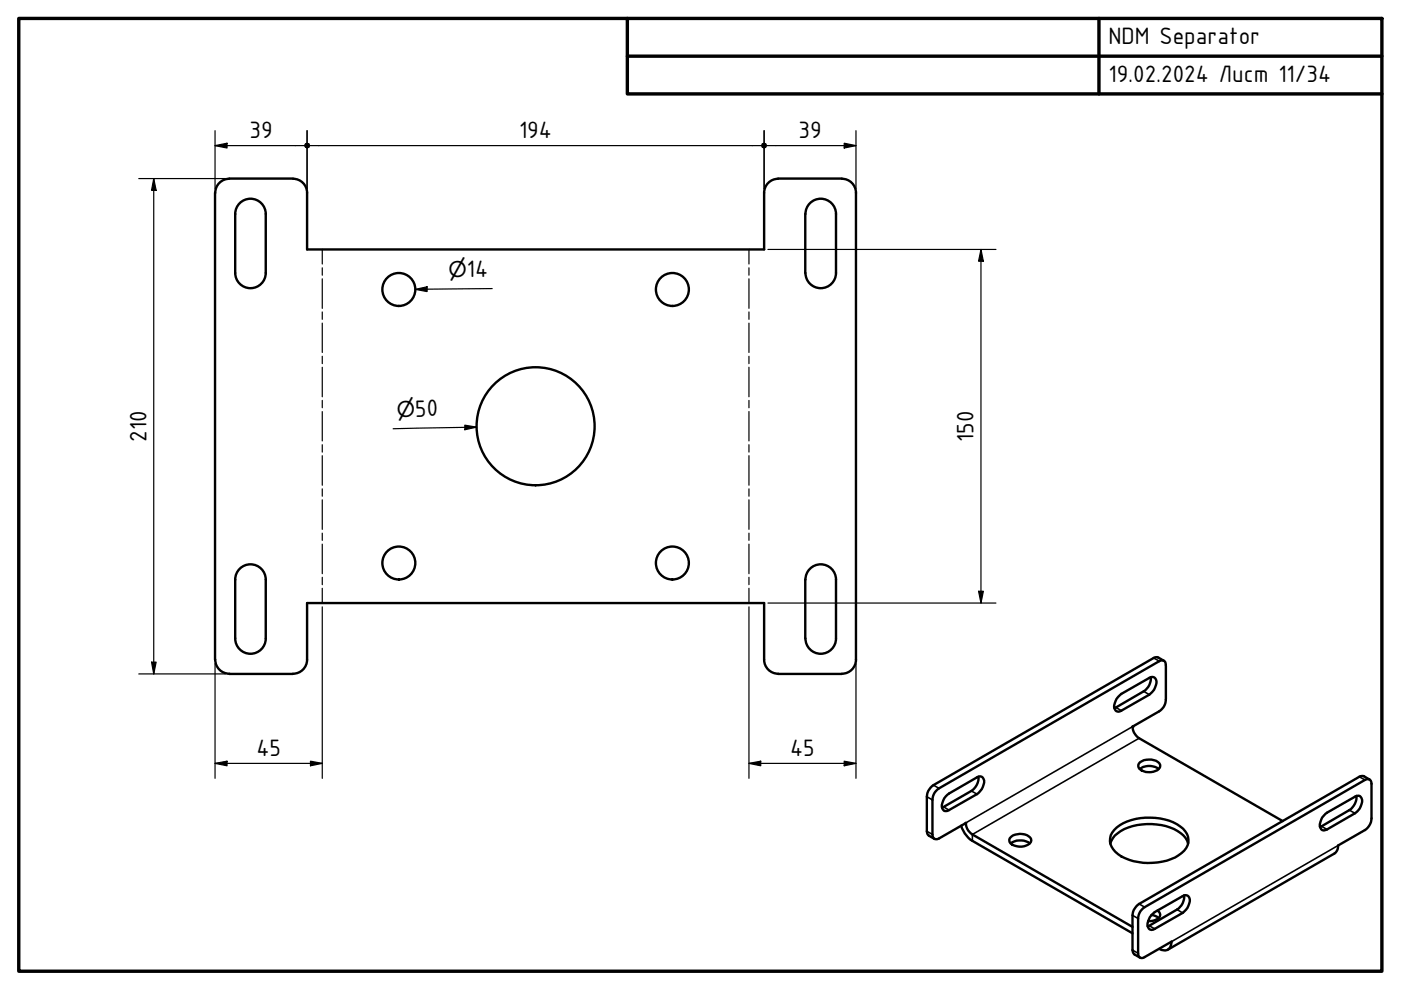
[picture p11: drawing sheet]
<svg xmlns="http://www.w3.org/2000/svg" width="297mm" height="210mm" viewBox="0 0 297 210" stroke-linecap="round" stroke-linejoin="round" font-family="sans-serif">
<!-- layer: Visible (ISO) -->
<g fill="none" stroke="#000" stroke-width=".51">
<path d="M48.6 37.9h13.5M48.6 37.9a2.98 2.98 0 0 0-3 3M165 37.9h13.5M165 37.9a2.98 2.98 0 0 0-3 3v12h-96.9v-12a2.98 2.98 0 0 0-3-3M178.5 37.9a2.98 2.98 0 0 1 3 3v99a2.98 2.98 0 0 1-3 2.9M45.6 40.9v99M50.8 43.1a3.2 3.2 0 0 1 3.5-.7 3.2 3.2 0 0 1 2 3v12.5a3.2 3.2 0 0 1-3.2 3.2 3.2 3.2 0 0 1-3.2-3.2v-12.5a3.2 3.2 0 0 1 .9-2.3zM170.7 45.4v12.5M170.8 45.4a3.2 3.2 0 0 1 3.2-3.3 3.2 3.2 0 0 1 3.2 3.3v12.5a3.2 3.2 0 0 1-3.2 3.2 3.2 3.2 0 0 1-3.2-3.2M45.6 139.9a2.98 2.98 0 0 0 3 2.9M50.8 120.6a3.2 3.2 0 0 1 3.5-.7 3.2 3.2 0 0 1 2 3v12.5a3.2 3.2 0 0 1-3.2 3.2 3.2 3.2 0 0 1-3.2-3.2v-12.5a3.2 3.2 0 0 1 .9-2.3zM170.7 122.9v12.5"/>
<path d="M170.8 122.9a3.2 3.2 0 0 1 3.2-3.3 3.2 3.2 0 0 1 3.2 3.3v12.5a3.2 3.2 0 0 1-3.2 3.2 3.2 3.2 0 0 1-3.2-3.2M48.6 142.9h13.5M62.1 142.8a2.98 2.98 0 0 0 3-2.9v-12h96.9v12a2.98 2.98 0 0 0 3 2.9M165 142.9h13.5M237.1 147.8l.6-.7 6-3.4a1.06 1.06 0 0 1 1.3 .2 1.06 1.06 0 0 1 .1 1.4 3.3 3.3 0 0 1-1.4 2l-6 3.4a1.06 1.06 0 0 1-1.3-.2 1.06 1.06 0 0 1-.1-1.4zM244 143.6a3.1 3.1 0 0 1-1.5 3l-6.2 3.5M246.8 140.1l-1.4-.8-.8 .2-47 27.2-.8 1-.2 .8-.1 7.7 .1 .6 .3 .4 1.2 .7M200.5 168.8l.7-.6 5.9-3.4a1.06 1.06 0 0 1 1.4 .2 1.06 1.06 0 0 1 0 1.4 3.3 3.3 0 0 1-1.4 2l-5.9 3.4a1.06 1.06 0 0 1-1.4-.2 1.06 1.06 0 0 1 0-1.4zM203.8 175.1l.8 1.6 1.1 1.3 34.4 19.9M204.8 174.5h.1M204.8 174.5l.1 .8 .4 .8 .9 .8 33.9 19.6M207.4 164.7a3.3 3.3 0 0 1-1.4 3l-6.3 3.6"/>
<path d="M214.3 178.8a3.5 3.5 0 0 1 4 0M214.4 177.4a3.1 3.1 0 0 1 4.2 .5 1.46 1.46 0 0 1-1.4 1.5 2.67 2.67 0 0 1-3.2-1.1l.1-.6zM235.4 178.8a6.3 6.3 0 0 1 4.8-3.7 12 12 0 0 1 10.7 2l.5 .6 .5 1.1M236.8 175.4a12.4 12.4 0 0 1 13.4-.2 3.4 3.4 0 0 1 1.8 3.2 3.4 3.4 0 0 1-2.1 2.9 12.6 12.6 0 0 1-12.8-.2 3.3 3.3 0 0 1-.3-5.7zM241.6 163a3.5 3.5 0 0 1 4.1 0M241.7 161.6a3.1 3.1 0 0 1 4.3 .5 1.46 1.46 0 0 1-1.5 1.5 2.67 2.67 0 0 1-3.2-1.1l.2-.6zM271.9 174.1l-30.4-17.6-.8-.8-.5-.8-.1-.8 5.7-3.3 1.1-1.2 .3-1.2v-7.4a.87 .87 0 0 0-.4-.9 .87 .87 0 0 0-1 .1l-47 27.2-.6 .6-.5 1.2v7.7a.87 .87 0 0 0 .4 .9 .87 .87 0 0 0 1 0l5.7-3.3M281 172.6l6.3-3.7a1.06 1.06 0 0 1 1.3 .2 1.06 1.06 0 0 1 .1 1.4 3.1 3.1 0 0 1-1.4 1.9l-6 3.5a1.06 1.06 0 0 1-1.3-.2 1.06 1.06 0 0 1 0-1.4 2.93 2.93 0 0 1 1-1.7zM287.6 168.8a3.3 3.3 0 0 1-1.5 3l-6.2 3.5M290.4 165.3l-1.4-.8-.8 .2-47 27.2-.8 1-.2 .8-.1 7.7 .3 .8 1.3 .8M244.1 194l.7-.6 5.9-3.4a1.06 1.06 0 0 1 1.4 .2 1.06 1.06 0 0 1 0 1.4 3.3 3.3 0 0 1-1.4 2l-5.9 3.3a1.06 1.06 0 0 1-1.4-.1 1.06 1.06 0 0 1 0-1.4zM244.1 194l.9 .2 .7 .4"/>
<path d="M245.4 193.1a1.05 1.05 0 0 1 .6 1.1 1.05 1.05 0 0 1-1 .8l-1.6 .3M251 189.8a3.1 3.1 0 0 1-1.4 3l-6.3 3.6M245.8 201.2a1.58 1.58 0 0 0 1.8 .1 1.58 1.58 0 0 0 .8-1.6l-5.7 3.2a.84 .84 0 0 1-1 .1 .84 .84 0 0 1-.4-.9v-7.7l.5-1.2 .6-.7 47-27.1a.84 .84 0 0 1 1-.1 .84 .84 0 0 1 .4 .9l-.1 7.7-.4 1.2-.6 .7-6 3.5-.1 .8-.6 .8-35.4 20.5"/>
<circle cx="84.6" cy="61.4" r="3.5"/>
<circle cx="142.6" cy="61.4" r="3.5"/>
<circle cx="113.6" cy="90.4" r="12.5"/>
<circle cx="84.6" cy="119.4" r="3.5"/>
<circle cx="142.6" cy="119.4" r="3.5"/>
</g>
<!-- layer: Visible Narrow (ISO) -->
<g fill="none" stroke="#000" stroke-width=".34">
<path d="M244.6 139.5l1.2 .7M236.6 150l1.1 .7M240.1 154.1l-35.3 20.4M241.5 156.5l-35.3 20.4v1.4M242.5 146.6l1.2 .7M196.5 168.9l1.2 .7M196.5 176.2l1.2 .7M197.9 166.5l1.2 .6M200.1 171.1l1.1 .7M206 167.7l1.1 .7M280.2 175.2l1.1 .7M283.7 179.3l-35.3 20.4"/>
<path d="M286.1 171.8l1.2 .6M288.2 164.7l1.2 .7M240.1 194.1l1.2 .6M241.5 191.7l1.2 .6M243.7 196.3l1.1 .6M249.6 192.8l1.1 .8M240.1 201.4l1.2 .7"/>
</g>
<!-- layer: Visible (ISO) -->
<g fill="#000">
<circle cx="240.1" cy="154.1" r=".25"/>
<circle cx="283.7" cy="179.3" r=".25"/>
<circle cx="248.4" cy="199.7" r=".25"/>
</g>
<!-- layer: Visible Narrow (ISO) -->
<g fill="#000">
<circle cx="204.8" cy="174.5" r=".17"/>
<circle cx="248.4" cy="199.7" r=".17"/>
</g>
<!-- layer: Bend Centerline (ISO) -->
<g fill="none" stroke="#000" stroke-width=".25">
<path d="M68.3 52.9v3.1M68.3 56.8v1.5M68.3 59.1v6.3M158.8 52.9v3.1M158.8 56.8v1.5M158.8 59.1v6.3M68.3 66.1v1.6M68.3 68.5v6.2M68.3 75.5v1.6M68.3 77.9v6.2M158.8 66.1v1.6M158.8 68.5v6.2"/>
<path d="M158.8 75.5v1.6M158.8 77.9v6.2M68.3 84.9v1.6M68.3 87.3v6.2M68.3 94.3v1.6M68.3 96.6v6.3M158.8 84.9v1.6M158.8 87.3v6.2M158.8 94.3v1.6M158.8 96.6v6.3M68.3 103.6v1.6M68.3 106v6.2"/>
<path d="M68.3 113v1.6M68.3 115.4v6.2M158.8 103.6v1.6M158.8 106v6.2M158.8 113v1.6M158.8 115.4v6.2M68.3 122.4v1.6M68.3 124.7v3.2M158.8 122.4v1.6M158.8 124.7v3.2"/>
</g>
<!-- layer: Border (ISO) -->
<path d="M4 3.9h289v202h-289zM133 3.9v16h160M133 11.9h160M233 3.9v16" fill="none" stroke="#000" stroke-width=".72"/>
<!-- layer: Dimension (ISO) -->
<g fill="none" stroke="#000" stroke-width=".25">
<path d="M29.4 37.9h18.4M32.6 37.9l.5 2.5h-1zM32.6 37.9v105M45.6 30.9l2.5-.5v1zM45.6 27.7v12.4M45.6 30.9h18.9M65.1 27.7v12.4M65.7 30.9h95.7M162 27.7v12.4M162.6 30.9h18.9M179 30.4l2.5 .5-2.5 .5zM181.5 27.7v12.4"/>
<path d="M162.8 52.9h48.4M208 52.9l.5 2.5h-1zM208 52.9v75M88.1 61.4l2.5-.6v1zM104.4 61.2l-16.3 .2M98.6 90.1l2.4 .5-2.4 .5zM101 90.6l-17.6 .3M68.3 128.7v36.3M158.8 128.7v36.3M162.8 127.9h48.4M207.5 125.4h1l-.5 2.5zM29.4 142.9h18.4"/>
<path d="M32.1 140.4h1l-.5 2.5zM45.6 140.7v24.3M181.5 140.7v24.3M45.6 161.9l2.5-.5v1zM45.6 161.9h22.7M65.8 161.4l2.5 .5-2.5 .5zM158.8 161.9l2.5-.5v1zM158.8 161.9h22.7M179 161.4l2.5 .5-2.5 .5z"/>
</g>
<g fill="#000">
<path d="M45.6 30.9l2.5-.5v1zM179 30.4l2.5 .5-2.5 .5zM32.6 37.9l.5 2.5h-1zM208 52.9l.5 2.5h-1zM88.1 61.4l2.5-.6v1zM98.6 90.1l2.4 .5-2.4 .5zM207.5 125.4h1l-.5 2.5zM32.1 140.4h1l-.5 2.5zM45.6 161.9l2.5-.5v1zM65.8 161.4l2.5 .5-2.5 .5zM158.8 161.9l2.5-.5v1zM179 161.4l2.5 .5-2.5 .5z"/>
<path d="M64.7 30.4l.4-.2 .5 .2 .1 .5-.1 .4-.5 .2-.4-.2-.2-.4z" fill-rule="evenodd"/>
<path d="M64.7 30.4l.4-.2 .5 .2 .1 .5-.1 .4-.5 .2-.4-.2-.2-.4z" fill-rule="evenodd"/>
<path d="M161.5 30.4l.5-.2 .4 .2 .2 .5-.2 .4-.4 .2-.5-.2-.1-.4z" fill-rule="evenodd"/>
<path d="M161.5 30.4l.5-.2 .4 .2 .2 .5-.2 .4-.4 .2-.5-.2-.1-.4z" fill-rule="evenodd"/>
</g>
<g font-size="5.4">
<text x="235" y="9.4">NDM Separator</text>
<text x="235" y="17.4">19.02.2024 Лист 11/34</text>
<text x="52.9" y="29.3">39</text>
<text x="110.1" y="29.3">194</text>
<text x="169.3" y="29.3">39</text>
<text x="99" y="58.8">14</text>
<text x="88" y="88.3" transform="rotate(-1 88 88.3)">50</text>
<text x="31" y="93.7" transform="rotate(-90 31 93.7)">210</text>
<text x="206.4" y="93.7" transform="rotate(-90 206.4 93.7)">150</text>
<text x="54.4" y="160.3">45</text>
<text x="167.5" y="160.3">45</text>
</g>
<g font-size="4.6">
<text x="95.1" y="58.8">⌀</text>
<text x="84.1" y="88.4" transform="rotate(-1 84.1 88.4)">⌀</text>
</g>
</svg>
